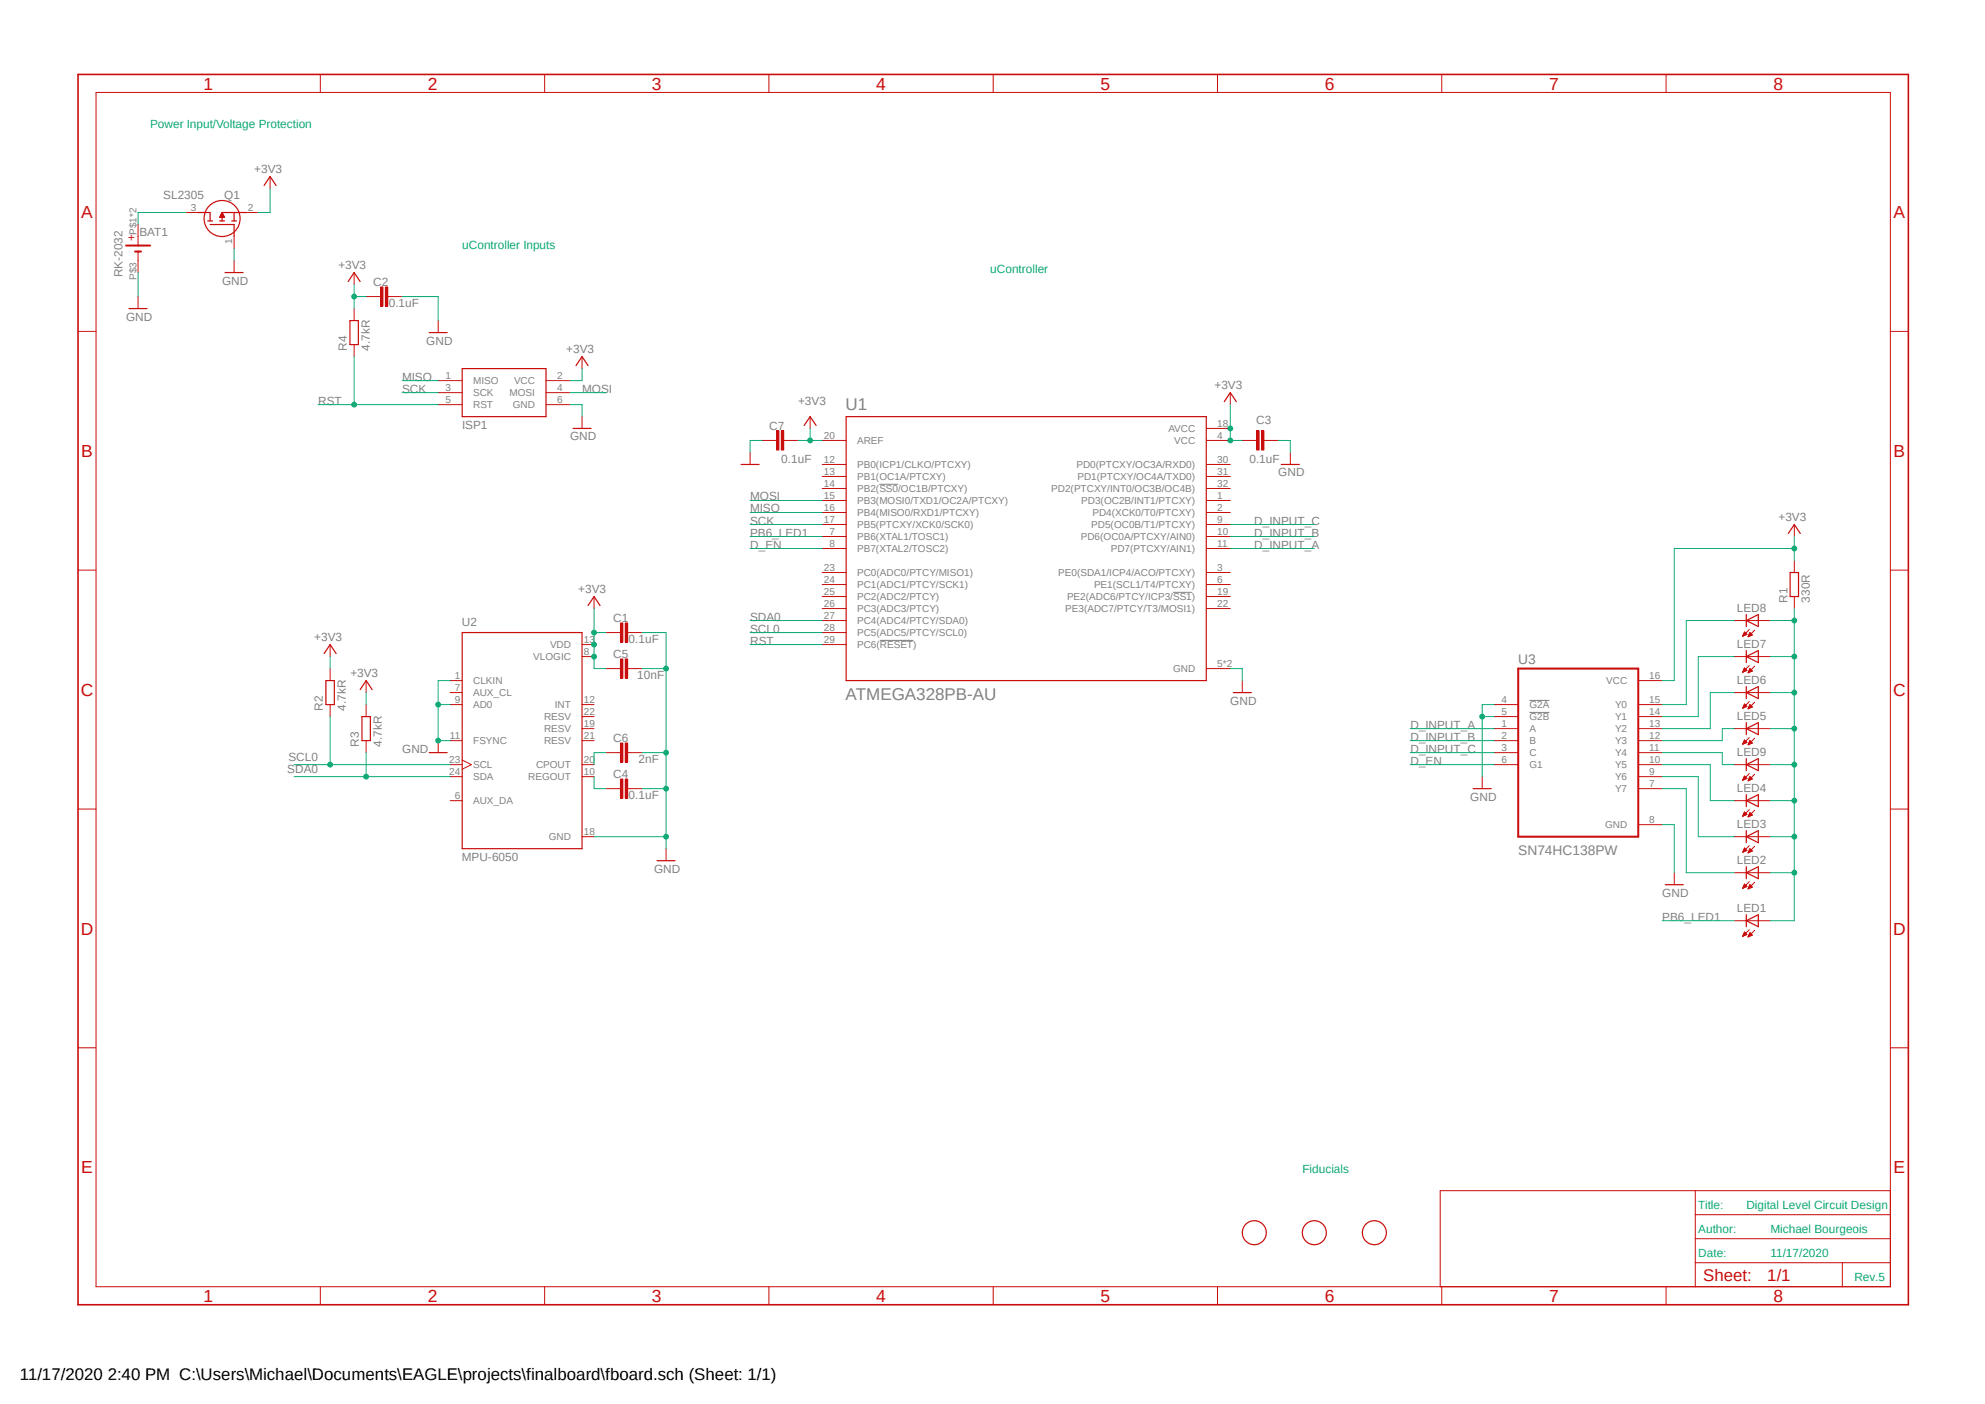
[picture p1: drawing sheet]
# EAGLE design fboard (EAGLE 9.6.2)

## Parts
BAT1  RK-2032  [RK-2032]
C1  0.1uF  C-EUC0805  [C0805]
C2  0.1uF  C-EUC0805  [C0805]
C3  0.1uF  C-EUC0805  [C0805]
C4  0.1uF  C-EUC0805  [C0805]
C5  10nF  C-EUC0805  [C0805]
C6  2nF  C-EUC0805  [C0805]
C7  0.1uF  C-EUC0805  [C0805]
ISP1  AVRISP-6  [AVRISP]
LED1  LEDCHIP-LED0805  [CHIP-LED0805]
LED2  LEDCHIP-LED0805  [CHIP-LED0805]
LED3  LEDCHIP-LED0805  [CHIP-LED0805]
LED4  LEDCHIP-LED0805  [CHIP-LED0805]
LED5  LEDCHIP-LED0805  [CHIP-LED0805]
LED6  LEDCHIP-LED0805  [CHIP-LED0805]
LED7  LEDCHIP-LED0805  [CHIP-LED0805]
LED8  LEDCHIP-LED0805  [CHIP-LED0805]
LED9  LEDCHIPLED_0805  [CHIPLED_0805]
Q1  SL2305  [SOT95P240X115-3N]
R1  330R  R-EU_R0805  [R0805]
R2  4.7kR  R-EU_R0805  [R0805]
R3  4.7kR  R-EU_R0805  [R0805]
R4  4.7kR  R-EU_R0805  [R0805]
U1  ATMEGA328PB-AU  [QFP80P900X900X120-32N]
U2  MPU-6050  [QFN50P400X400X95-24N]
U3  SN74HC138PW  [SOP65P640X120-16N]
U$4  FIDUCIAL  [FIDUCIAL_1MM]
U$5  FIDUCIAL  [FIDUCIAL_1MM]
U$6  FIDUCIAL  [FIDUCIAL_1MM]

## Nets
+3V3: C1.1 C2.1 C3.1 C5.1 C7.1 ISP1.2(VCC) Q1.2(S) R1.2 R2.2 R3.2 R4.2 U1.4(VCC) U1.18(AVCC) U1.20(AREF) U2.8(VLOGIC) U2.13(VDD) U3.16(VCC)
D_EN: U1.8(PB7(XTAL2/TOSC2)) U3.6(G1)
D_INPUT_A: U1.11(PD7(PTCXY/AIN1)) U3.1(A)
D_INPUT_B: U1.10(PD6(OC0A/PTCXY/AIN0)) U3.2(B)
D_INPUT_C: U1.9(PD5(OC0B/T1/PTCXY)) U3.3(C)
GND: BAT1.P$3(-) C1.2 C2.2 C3.2 C4.2 C5.2 C6.2 C7.2 ISP1.6(GND) Q1.1(G) U1.5(GND) U1.21(GND) U2.1(CLKIN) U2.9(AD0) U2.11(FSYNC) U2.18(GND) U3.4(!G2A) U3.5(!G2B) U3.8(GND)
LED_LINE: LED1.A LED2.A LED3.A LED4.A LED5.A LED6.A LED7.A LED8.A LED9.A R1.1
MISO: ISP1.1(MISO) U1.16(PB4(MISO0/RXD1/PTCXY))
MOSI: ISP1.4(MOSI) U1.15(PB3(MOSI0/TXD1/OC2A/PTCXY))
N$1: C4.1 U2.10(REGOUT)
N$2: C6.1 U2.20(CPOUT)
N$12: BAT1.P$1(+) BAT1.P$2(+) Q1.3(D)
PB6_LED1: LED1.C U1.7(PB6(XTAL1/TOSC1))
RST: ISP1.5(RST) R4.1 U1.29(PC6(!RESET!))
SCK: ISP1.3(SCK) U1.17(PB5(PTCXY/XCK0/SCK0))
SCL0: R2.1 U1.28(PC5(ADC5/PTCY/SCL0)) U2.23(SCL)
SDA0: R3.1 U1.27(PC4(ADC4/PTCY/SDA0)) U2.24(SDA)
Y0: LED8.C U3.15(Y0)
Y1: LED7.C U3.14(Y1)
Y2: LED6.C U3.13(Y2)
Y3: LED5.C U3.12(Y3)
Y4: LED9.C U3.11(Y4)
Y5: LED4.C U3.10(Y5)
Y6: LED3.C U3.9(Y6)
Y7: LED2.C U3.7(Y7)
Unconnected: U1.1(PD3(OC2B/INT1/PTCXY)) U1.2(PD4(XCK0/T0/PTCXY)) U1.3(PE0(SDA1/ICP4/ACO/PTCXY)) U1.6(PE1(SCL1/T4/PTCXY)) U1.12(PB0(ICP1/CLKO/PTCXY)) U1.13(PB1(OC1A/PTCXY)) U1.14(PB2(!SS0!/OC1B/PTCXY)) U1.19(PE2(ADC6/PTCY/ICP3/!SS1!)) U1.22(PE3(ADC7/PTCY/T3/MOSI1)) U1.23(PC0(ADC0/PTCY/MISO1)) U1.24(PC1(ADC1/PTCY/SCK1)) U1.25(PC2(ADC2/PTCY)) U1.26(PC3(ADC3/PTCY)) U1.30(PD0(PTCXY/OC3A/RXD0)) U1.31(PD1(PTCXY/OC4A/TXD0)) U1.32(PD2(PTCXY/INT0/OC3B/OC4B)) U2.6(AUX_DA) U2.7(AUX_CL) U2.12(INT) U2.19(RESV) U2.21(RESV) U2.22(RESV)

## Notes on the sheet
- Power Input/Voltage Protection
- uController Inputs
- uController
- Fiducials
- Title: | Digital Level Circuit Design
- Author: | Michael Bourgeois
- Date: | 11/17/2020
- Rev. | 5
